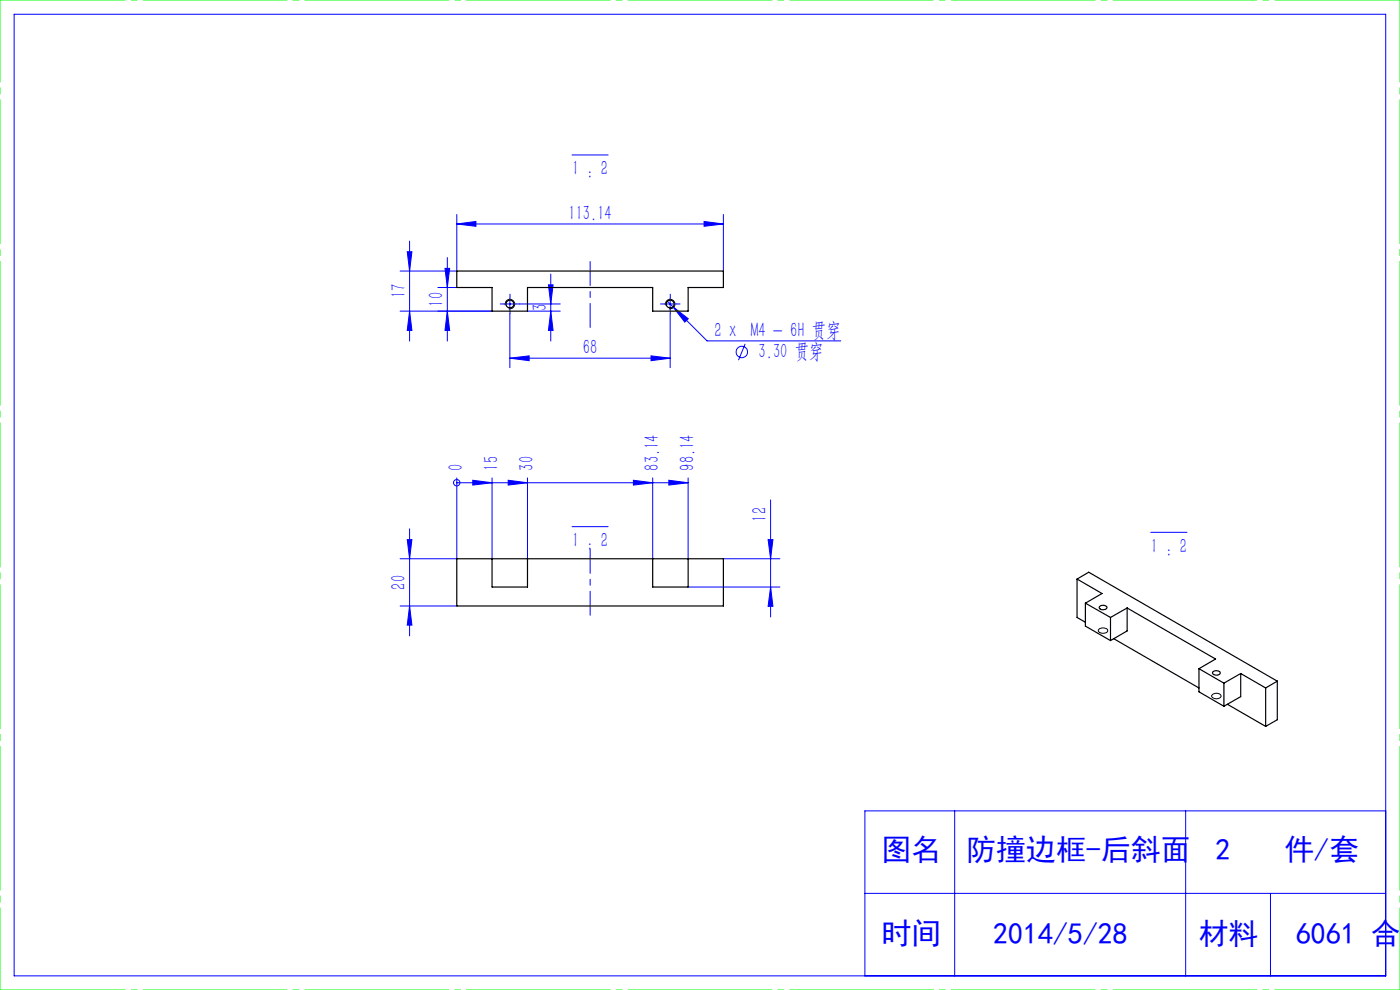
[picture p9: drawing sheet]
<svg xmlns="http://www.w3.org/2000/svg" width="297mm" height="210mm" viewBox="0 0 297 210" stroke-linecap="round" stroke-linejoin="round" font-family="sans-serif">
<g fill="none" stroke="#00f" stroke-width=".21">
<path d="M3 3h291v204h-291zM121.4 32.9h7.6M86.4 53.4h1l-.5 4.1zM86.9 51.1v21.2M94.4 56.9h1l-.5 4.1zM94.9 54.6v17.7M96.9 47.5l4.1-.5v1zM96.9 45.5v12h-12M96.9 47.5h56.6M116.8 58.1v14.2M149.4 47l4.1 .5-4.1 .5zM153.5 45.5v12"/>
<path d="M84.9 66h19.5M86.9 66l.5 4.1h-1zM92.9 61h4M94.9 66l.5 4.1h-1zM106.9 64.5h2.5M108.2 63.2v2.5M108.2 76l4.1-.5v1zM108.2 66.6v11.4M108.2 76h34M110.2 64.5h8.7M111.9 66h7M116.3 60.4h1l-.5 4.1z"/>
<path d="M116.8 66l.5 4.1h-1zM138.1 75.5l4.1 .5-4.1 .5zM140.9 64.5h2.5M141.6 63.9l8.4 8.4h28.4M142.2 63.2v2.5M142.2 66.6v11.4M142.8 65.1l3.2 2.5-.7 .7zM158.1 72.9l-1.4 3.5M86.4 114.5h1l-.5 4zM86.9 112.2v22.7M96.9 102.4h.1M96.9 101.4v17.1h-12"/>
<path d="M96.9 102.4h49.1M100.3 101.9l4.1 .5-4.1 .5zM104.4 101.4v17.1M107.8 101.9l4.1 .5-4.1 .5zM111.9 101.4v17.1M121.4 111.7h7.6M134.4 101.9l4.1 .5-4.1 .5zM138.5 101.4v17.1M141.9 101.9l4.1 .5-4.1 .5zM146 101.4v17.1M153.5 118.5h12M162.9 114.5h1.1l-.5 4z"/>
<path d="M163.5 106v24.9M244.1 112.9h7.7M84.9 128.5h12M86.9 128.5l.5 4.1h-1zM146 124.5h19.5M163.5 124.5l.5 4.1h-1.1zM202.5 172v35M251.5 172v35M294 172h-110.5v35M183.5 189.5h110.5M269.5 189.5v17.5"/>
<circle cx="157.4" cy="74.7" r="1.2"/>
<circle cx="96.9" cy="102.4" r=".68"/>
</g>
<path d="M107.2 64.8a1 1 0 0 1 .9-1.3 1 1 0 0 1 1.1 1.1 1 1 0 0 1-1.3 .9M141.2 64.8a1 1 0 0 1 .9-1.3 1 1 0 0 1 1.1 1.1 1 1 0 0 1-1.3 .9M233.1 133.5a1.25 1.25 0 0 1 1.9 .2 1.16 1.16 0 0 1-2 .2zM257.1 147.5a1.16 1.16 0 0 1 1.9 .2 1.16 1.16 0 0 1-2-.1z" fill="none" stroke="#000" stroke-width=".21"/>
<path d="M125.2 69.5v-14M125.2 130.5v-14" fill="none" stroke="#00f" stroke-width=".21" stroke-dasharray="30.5 1.3 1.3 1.3" stroke-dashoffset="25.4"/>
<path d="M0 0h297M0 210h297" fill="none" stroke="#0f0" stroke-width=".21" stroke-dasharray="30.5 1.3 1.3 1.3" stroke-dashoffset="3.9"/>
<path d="M0 210v-210M297 210v-210" fill="none" stroke="#0f0" stroke-width=".21" stroke-dasharray="30.5 1.3 1.3 1.3" stroke-dashoffset="13.1"/>
<path d="M106.9 64.5h-.8M108.2 63.2v-.8M108.2 65.7v.9M109.4 64.5h.9M140.9 64.5h-.8M142.2 63.2v-.8M142.2 65.7v.9M143.4 64.5h.9" fill="none" stroke="#00f" stroke-width=".21" stroke-dasharray="30.5 1.3 1.3 1.3"/>
<g fill="#00f">
<path d="M100.3 101.9l4.1 .5-4.1 .5zM107.8 101.9l4.1 .5-4.1 .5zM134.4 101.9l4.1 .5-4.1 .5zM141.9 101.9l4.1 .5-4.1 .5z"/>
<path d="M96.9 47.5l4.1-.5v1zM149.4 47l4.1 .5-4.1 .5zM108.2 76l4.1-.5v1zM138.1 75.5l4.1 .5-4.1 .5zM142.8 65.1l2.5 3.2 .7-.7z"/>
<path d="M94.9 66l.5 4.1h-1zM94.4 56.9h1l-.5 4.1zM116.8 66l.5 4.1h-1zM116.3 60.4h1l-.5 4.1zM86.9 128.5l.5 4.1h-1zM86.4 114.5h1l-.5 4z"/>
<path d="M86.4 53.4h1l-.5 4.1zM86.9 66l.5 4.1h-1zM162.9 114.5h1.1l-.5 4zM163.5 124.5l.5 4.1h-1.1z"/>
</g>
<g fill="none" stroke="#000" stroke-width=".25">
<path d="M96.9 57.5h56.6v3.5h-7.5v5h-7.5v-5h-26.6v5h-7.5v-5h-7.5zM96.9 118.5h56.6v10h-56.6zM104.4 118.5v6h7.5v-6M138.5 118.5v6h7.5v-6M228.5 122.8l5.3 3.1-3.5 2M228.5 122.8l2.5-1.4 40 23.1M228.5 122.8v8.2l1.8 1M230.3 127.9l5.3 3.1M230.3 127.9v4.9l5.3 3.1M233.3 128.7a.92 .92 0 0 1 1.5 .2 .92 .92 0 0 1-1.6-.1zM235.6 131v4.9M236.3 135.5l18.1 10.4"/>
<path d="M239.1 129l18.8 10.8-3.5 2M239.1 129l-3.5 2M239.1 129v4.8l-3.5 2.1M254.4 141.8l5.2 3.1M254.4 141.8v4.9l5.2 3.1M257.4 142.4a1.06 1.06 0 0 1 1.5 .3 .89 .89 0 0 1-.9 .5 .89 .89 0 0 1-.8-.5zM259.6 144.9v4.9M260.4 149.4l8.1 4.7M263.2 142.9l5.3 3M263.2 142.9l-3.6 2M263.2 142.9v4.9l-3.6 2M268.5 145.9v8.2"/>
<path d="M271 144.5l-2.5 1.4M271 144.5v8.2l-2.5 1.4"/>
<circle cx="108.2" cy="64.5" r=".83"/>
<circle cx="142.2" cy="64.5" r=".83"/>
</g>
<g font-size="6.3" fill="#00f">
<text x="187" y="182.5">图名</text>
<text x="205" y="182.5">防撞边框-后斜面</text>
<text x="257.8" y="182.5">2</text>
<text x="272.5" y="182.5">件/套</text>
<text x="187" y="200.3">时间</text>
<text x="210.7" y="200.3">2014/5/28</text>
<text x="254.3" y="200.3">材料</text>
<text x="274.9" y="200.3">6061 合金</text>
</g>
<g font-size="4.4" fill="#00f">
<text x="121.4" y="37.2">1 : 2</text>
<text x="120.6" y="46.6">113.14</text>
<text x="86" y="63.3" transform="rotate(-90 86 63.3)">17</text>
<text x="94" y="65.1" transform="rotate(-90 94 65.1)">10</text>
<text x="116" y="66" transform="rotate(-90 116 66)">3</text>
<text x="151.6" y="71.4">2 x M4 - 6H 贯穿</text>
<text x="123.7" y="75.1">68</text>
<text x="160.9" y="76">3.30 贯穿</text>
<text x="98.2" y="99.8" transform="rotate(-90 98.2 99.8)">0</text>
<text x="105.7" y="99.8" transform="rotate(-90 105.7 99.8)">15</text>
<text x="113.2" y="99.8" transform="rotate(-90 113.2 99.8)">30</text>
<text x="139.8" y="99.8" transform="rotate(-90 139.8 99.8)">83.14</text>
<text x="147.3" y="99.8" transform="rotate(-90 147.3 99.8)">98.14</text>
<text x="162.6" y="110.6" transform="rotate(-90 162.6 110.6)">12</text>
<text x="121.4" y="116">1 : 2</text>
<text x="244.2" y="117.2">1 : 2</text>
<text x="86" y="125" transform="rotate(-90 86 125)">20</text>
</g>
</svg>
